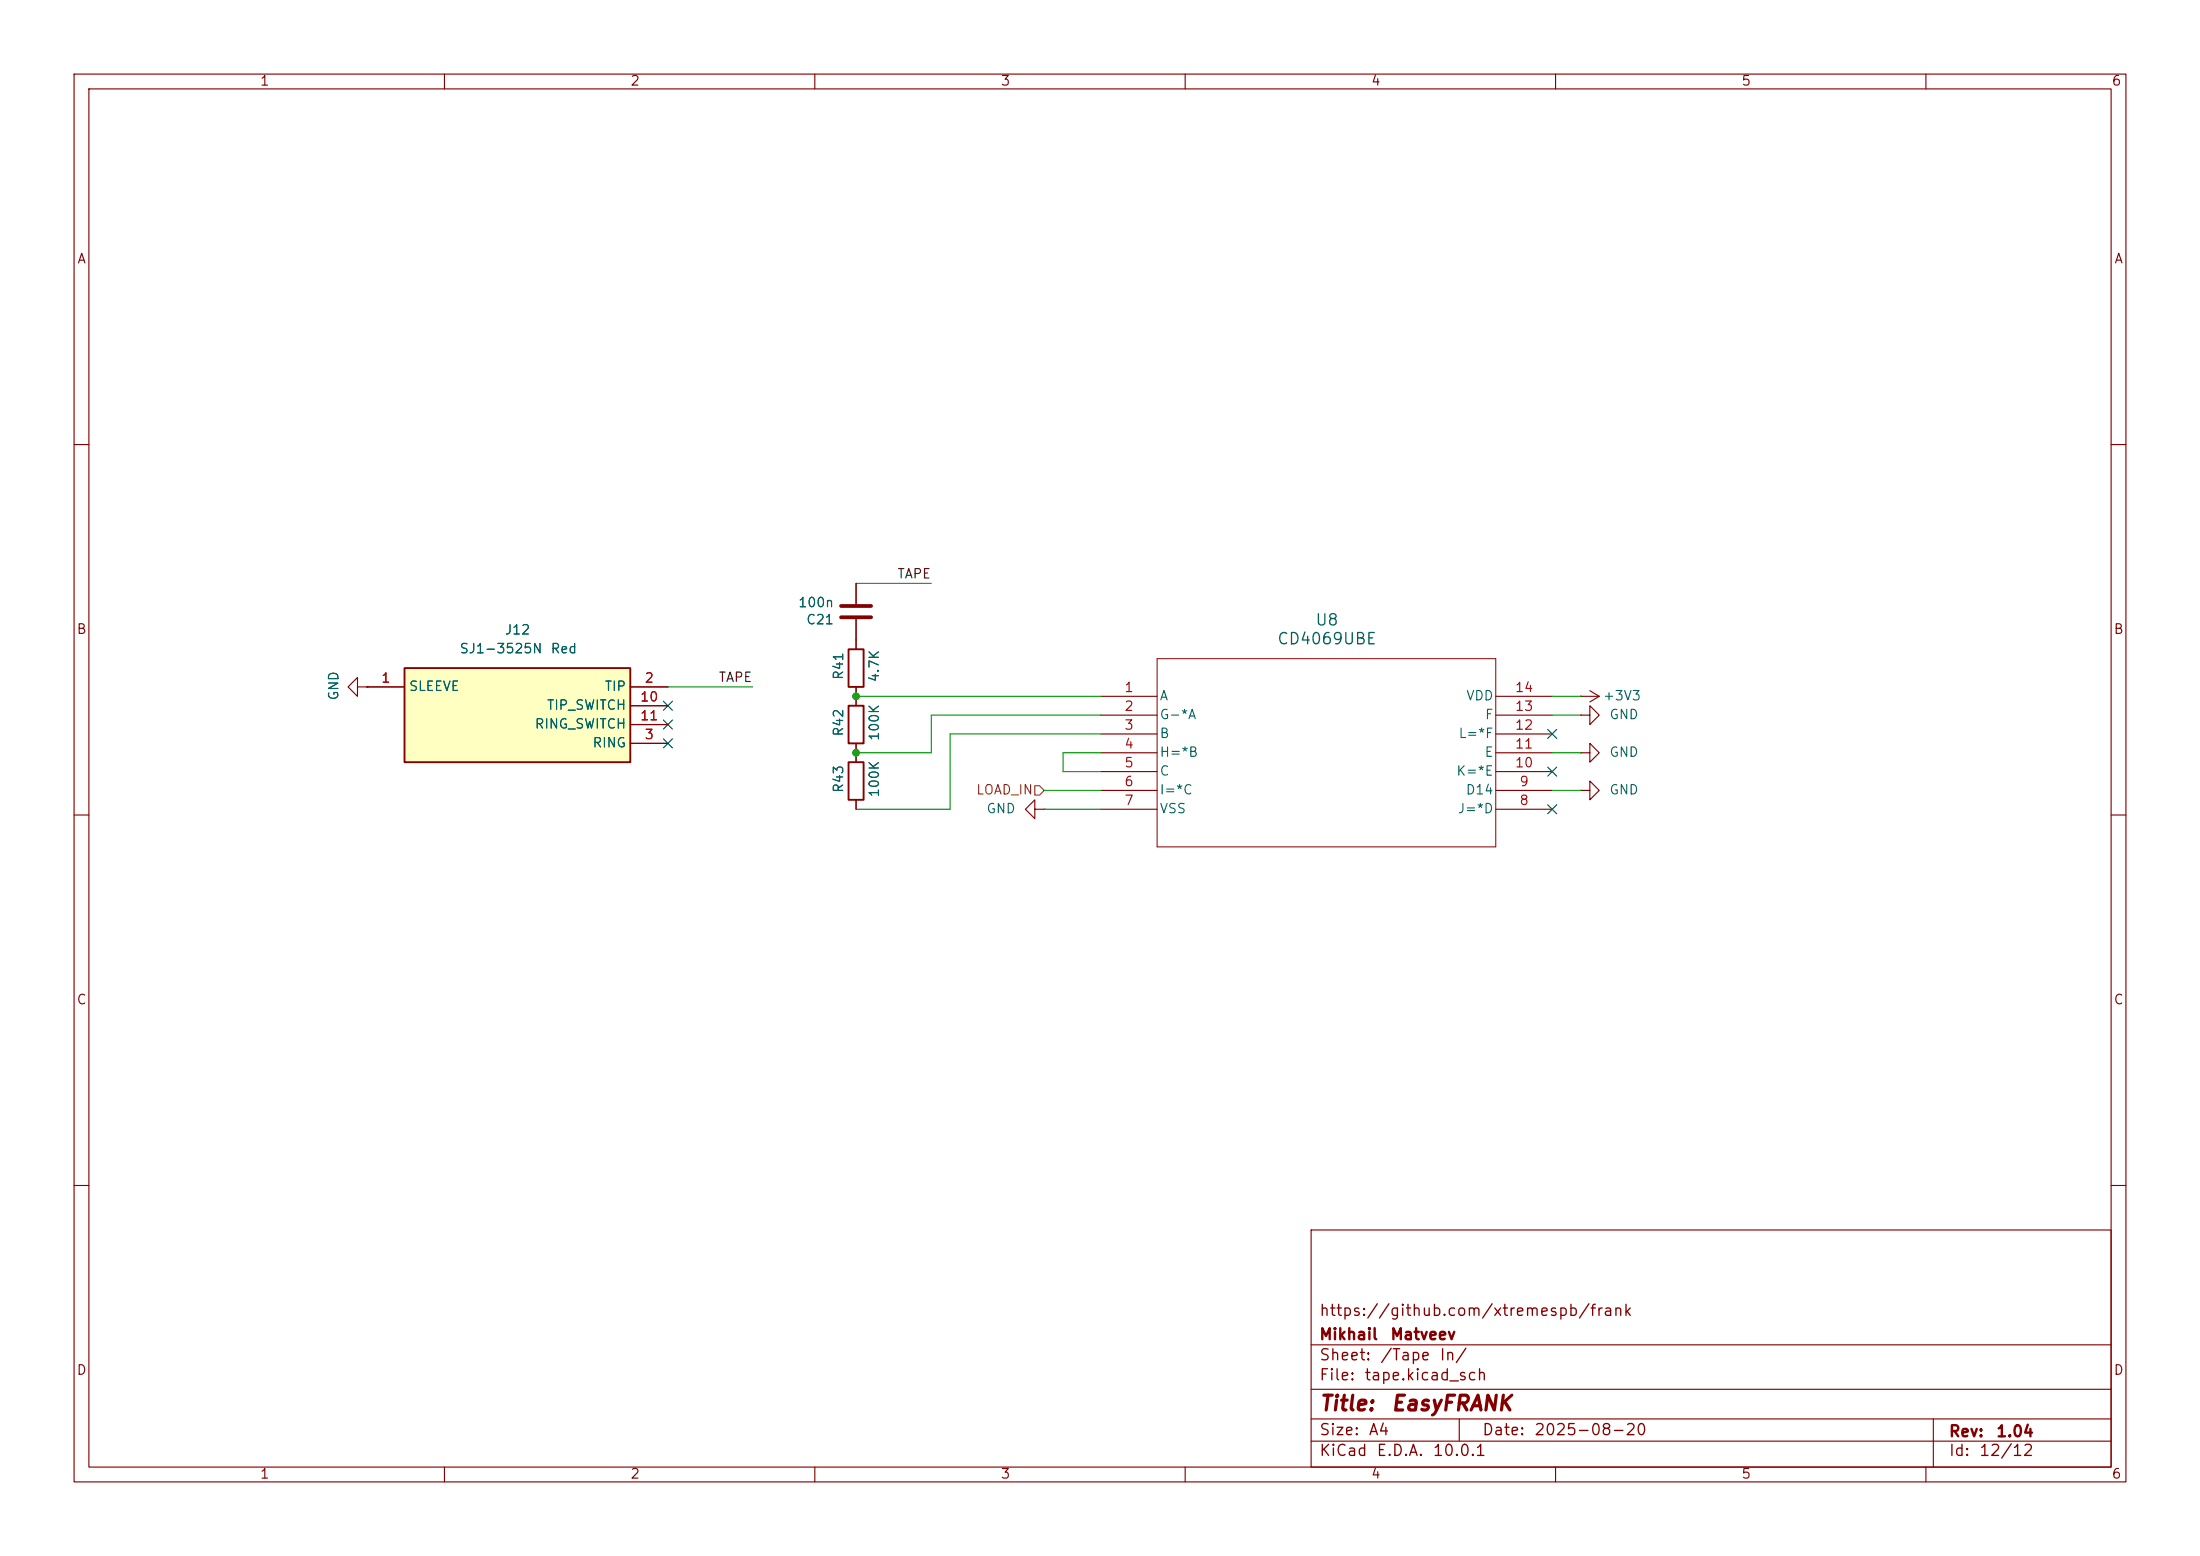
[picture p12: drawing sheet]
<svg xmlns="http://www.w3.org/2000/svg" width="297mm" height="210mm" viewBox="0 0 297 210" stroke-linecap="round" stroke-linejoin="round" font-family="sans-serif">
<g fill="none" stroke="#840000" stroke-width=".15">
<path d="M10 10h277v190h-277zM12 12h273v186h-273zM60 10v2M110 10v2M160 10v2M210 10v2M260 10v2M10 60h2M115.6 78.7v2.8M285 60h2M48.3 92.7v1.3l-1.3-1.3 1.3-1.3v1.3h1.2M49.5 92.7h.1"/>
<path d="M115.6 83.6v2.8M115.6 94v1.3M213.4 96.5h1.2v-1.2l1.3 1.2-1.3 1.3v-1.3M213.4 96.5h.1M213.4 94h.1M213.4 94h2.5M214.6 93.2l1.3 .8M215.9 94l-1.3 .7M10 110h2M115.6 100.3v2.6M115.6 108v1.2M139.7 109.2v-1.2l-1.3 1.2 1.3 1.3v-1.3h1.3"/>
<path d="M141 109.2h.1M213.4 106.7h1.2v-1.3l1.3 1.3-1.3 1.3v-1.3M213.4 106.7h.1M213.4 101.6h1.2v-1.3l1.3 1.3-1.3 1.3v-1.3M213.4 101.6h.1M285 110h2M10 160h2M177 166h108v32h-108zM285 160h2M60 198v2M110 198v2M160 198v2"/>
<path d="M177 194.5h108M177 191.5h108M177 187.5h108M177 181.5h108M197 191.5v3M210 198v2M260 198v2M261 191.5v6.5"/>
</g>
<path d="M113.5 83.3h4.1M113.5 81.8h4.1" fill="none" stroke="#840000" stroke-width=".51"/>
<path d="M114.6 95.3h2v5h-2zM114.6 102.9h2v5.1h-2z" fill="none" stroke="#840000" stroke-width=".25"/>
<path d="M54.6 90.2h30.5v12.7h-30.5z" fill="#ffffc2"/>
<path d="M54.6 90.2h30.5v12.7h-30.5zM114.6 87.6h2v5.1h-2z" fill="none" stroke="#840000" stroke-width=".25"/>
<g fill="none" stroke="#840000" stroke-width=".15">
<path d="M115.6 78.7v2.8M49.5 92.7h.1M49.5 92.7h5.1M85.1 92.7h5.1M85.1 95.3h5.1M85.1 97.8h5.1M115.6 83.6v4M115.6 92.7v2.6M148.6 94h7.6M148.6 96.5h7.6M148.6 99.1h7.6M201.9 94h7.6"/>
<path d="M201.9 96.5h7.6M201.9 99.1h7.6M85.1 100.3h5.1M115.6 100.3v2.6M115.6 108v1.2M148.6 101.6h7.6M148.6 104.1h7.6M148.6 106.7h7.6M148.6 109.2h7.6M201.9 101.6h7.6M201.9 104.1h7.6M201.9 106.7h7.6"/>
<path d="M201.9 109.2h7.6"/>
</g>
<path d="M156.2 88.9h45.7v25.4h-45.7z" fill="none" stroke="#840000" stroke-width=".14"/>
<path d="M139.7 106h.6l.7 .7-.7 .6h-.6z" fill="none" stroke="#725600" stroke-width=".15"/>
<path d="M115.6 78.7h10.1M90.2 92.7h11.4M115.6 94h33M148.6 96.5h-22.9v5.1h-10.1M148.6 99.1h-20.3v10.1h-12.7M209.5 94h3.9M209.5 96.5h3.9M141 109.2h7.6M141 106.7h7.6M148.6 101.6h-5.1v2.5h5.1M209.5 101.6h3.9M209.5 106.7h3.9" fill="none" stroke="#009600" stroke-width=".15"/>
<path d="M89.6 97.2l1.2 1.2M89.6 99.7l1.2 1.2M89.6 94.6l1.2 1.3M90.8 97.2l-1.2 1.2M90.8 99.7l-1.2 1.2M90.8 94.6l-1.2 1.3M208.9 98.5l1.3 1.2M210.2 98.5l-1.3 1.2M208.9 103.5l1.3 1.2M208.9 108.6l1.3 1.2M210.2 103.5l-1.3 1.2M210.2 108.6l-1.3 1.2" fill="none" stroke="#000084" stroke-width=".15"/>
<g fill="#009600" stroke="#009600" stroke-width=".14">
<circle cx="115.6" cy="101.6" r=".46"/>
<circle cx="115.6" cy="94" r=".46"/>
</g>
<g font-size="2" fill="#840000">
<text x="178" y="190.9">Title:</text>
<text x="187.7" y="190.9">EasyFRANK</text>
</g>
<g font-size="1.5" fill="#006464">
<text x="172.3" y="87.4">CD4069UBE</text>
<text x="177.5" y="84.8">U8</text>
</g>
<g font-size="1.5" fill="#840000">
<text x="178" y="178">https://github.com/xtremespb/frank</text>
<text x="178" y="184">Sheet:</text>
<text x="178" y="181.2">Mikhail</text>
<text x="186.2" y="184">/Tape</text>
<text x="187.6" y="181.2">Matveev</text>
<text x="194.2" y="184">In/</text>
<text x="178" y="186.7">File:</text>
<text x="184.1" y="186.7">tape.kicad_sch</text>
<text x="178" y="196.9">KiCad</text>
<text x="178" y="194.1">Size:</text>
<text x="184.7" y="194.1">A4</text>
<text x="185.7" y="196.9">E.D.A.</text>
<text x="193.3" y="196.9">10.0.1</text>
<text x="200" y="194.1">Date:</text>
<text x="207" y="194.1">2025-08-20</text>
<text x="263" y="194.3">Rev:</text>
<text x="263" y="196.9">Id:</text>
<text x="267.1" y="196.9">12/12</text>
<text x="269.4" y="194.3">1.04</text>
</g>
<g font-size="1.3" fill="#840000">
<text x="35" y="11.9">1</text>
<text x="85" y="11.9">2</text>
<text x="135" y="11.9">3</text>
<text x="185" y="11.9">4</text>
<text x="235" y="11.9">5</text>
<text x="285" y="11.9">6</text>
<text x="10.3" y="35.9">A</text>
<text x="285.3" y="35.9">A</text>
<text x="10.3" y="85.9">B</text>
<text x="285.3" y="85.9">B</text>
<text x="10.3" y="135.9">C</text>
<text x="285.3" y="135.9">C</text>
<text x="10.3" y="185.9">D</text>
<text x="285.3" y="185.9">D</text>
<text x="35" y="199.9">1</text>
<text x="85" y="199.9">2</text>
<text x="135" y="199.9">3</text>
<text x="185" y="199.9">4</text>
<text x="235" y="199.9">5</text>
<text x="285" y="199.9">6</text>
</g>
<g font-size="1.3" fill="#006464">
<text x="107.7" y="82.3">100n</text>
<text x="61.9" y="88.5">SJ1-3525N</text>
<text x="68.1" y="86">J12</text>
<text x="74.2" y="88.5">Red</text>
<text x="108.7" y="84.6">C21</text>
<text x="46" y="94.6" transform="rotate(-90 46 94.6)">GND</text>
<text x="55.1" y="93.6">SLEEVE</text>
<text x="81.5" y="93.6">TIP</text>
<text x="114.1" y="91.9" transform="rotate(-90 114.1 91.9)">R41</text>
<text x="119" y="92.2" transform="rotate(-90 119 92.2)">4.7K</text>
<text x="156.5" y="94.8">A</text>
<text x="197.8" y="94.8">VDD</text>
<text x="216.3" y="94.8">+3V3</text>
<text x="72.1" y="98.7">RING_SWITCH</text>
<text x="73.7" y="96.1">TIP_SWITCH</text>
<text x="79.9" y="101.2">RING</text>
<text x="114.1" y="99.5" transform="rotate(-90 114.1 99.5)">R42</text>
<text x="119" y="100.1" transform="rotate(-90 119 100.1)">100K</text>
<text x="156.5" y="97.4">G-*A</text>
<text x="156.5" y="99.9">B</text>
<text x="196.8" y="99.9">L=*F</text>
<text x="200.4" y="97.4">F</text>
<text x="217.2" y="97.4">GND</text>
<text x="114.1" y="107.1" transform="rotate(-90 114.1 107.1)">R43</text>
<text x="119" y="107.7" transform="rotate(-90 119 107.7)">100K</text>
<text x="156.5" y="102.5">H=*B</text>
<text x="156.5" y="105">C</text>
<text x="156.5" y="107.5">I=*C</text>
<text x="196.5" y="105">K=*E</text>
<text x="197.8" y="107.5">D14</text>
<text x="200.3" y="102.5">E</text>
<text x="217.2" y="107.5">GND</text>
<text x="217.2" y="102.5">GND</text>
<text x="133.1" y="110.1">GND</text>
<text x="156.5" y="110.1">VSS</text>
<text x="196.7" y="110.1">J=*D</text>
</g>
<g font-size="1.3" fill="#0f0f0f">
<text x="121.1" y="78.4">TAPE</text>
<text x="96.9" y="92.4">TAPE</text>
</g>
<g font-size="1.3" fill="#a90000">
<text x="51.4" y="92.5">1</text>
<text x="86.3" y="95">10</text>
<text x="86.9" y="92.5">2</text>
<text x="151.7" y="93.7">1</text>
<text x="204.4" y="93.7">14</text>
<text x="86.3" y="97.5">11</text>
<text x="86.9" y="100.1">3</text>
<text x="151.7" y="96.3">2</text>
<text x="151.7" y="98.8">3</text>
<text x="151.7" y="101.3">4</text>
<text x="204.4" y="101.3">11</text>
<text x="204.4" y="98.8">12</text>
<text x="204.4" y="96.3">13</text>
<text x="151.7" y="103.9">5</text>
<text x="151.7" y="106.4">6</text>
<text x="204.4" y="103.9">10</text>
<text x="205" y="106.4">9</text>
<text x="151.7" y="109">7</text>
<text x="205" y="109">8</text>
</g>
<text font-size="1.3" fill="#725600" x="131.7" y="107.5">LOAD_IN</text>
</svg>
